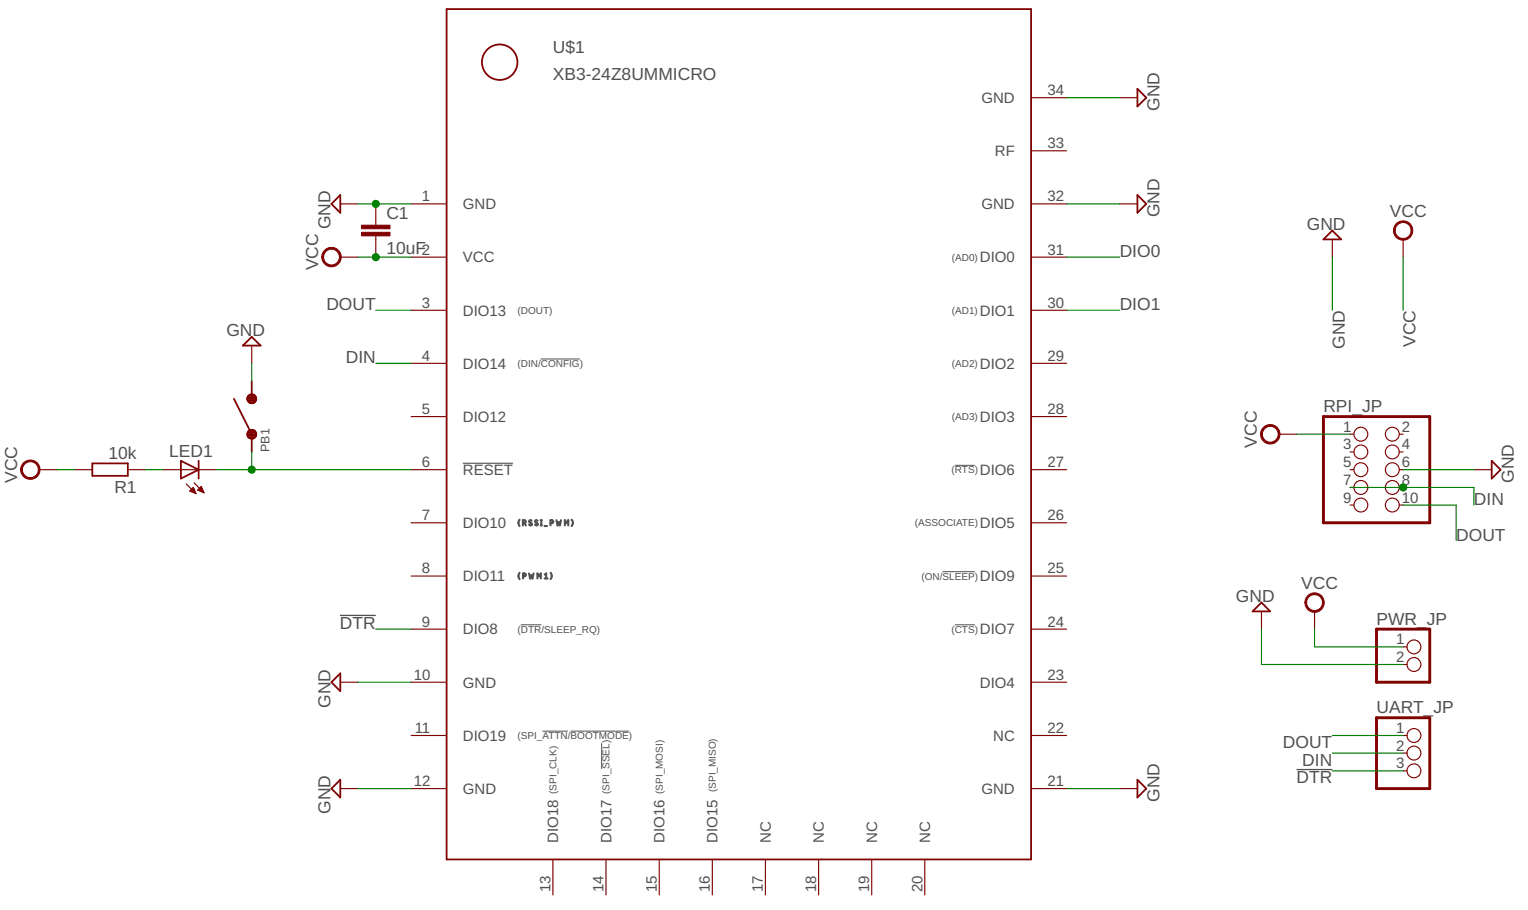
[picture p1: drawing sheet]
<svg xmlns="http://www.w3.org/2000/svg" width="200mm" height="119mm" viewBox="0 0 200 119" stroke-linecap="round" stroke-linejoin="round" font-family="sans-serif">
<path d="M71 47.1h5.1M123.7 75h4.2M125.3 61h2.6M68.3 81.9h2.7M71.2 95.9h3.3M74.9 95.9h7.6M78.9 97.5v3.3M125.3 81.9h2.6" fill="none" stroke="#505050" stroke-width=".13"/>
<g fill="none" stroke="#505050" stroke-width=".28">
<path d="M68.2 68.2a.65 .65 0 0 0 0 .8M68.2 75.1a.65 .65 0 0 0 0 .9M68.6 68.6l.4-.1v-.2l-.4-.1v.7M68.6 75.6h.3l.1-.3-.4-.1v.7M68.8 68.6l.2 .3M69.4 75.2l.2 .7 .1-.5 .2 .5 .1-.7M69.8 68.3h-.3l-.1 .1 .4 .3v.1l-.2 .1-.2-.1M70.5 75.9v-.7l.2 .4 .3-.4v.7M70.5 68.3h-.2l-.1 .1 .1 .1 .2 .1v.2l-.1 .1-.2-.1M70.9 68.2h.2M70.9 68.9h.2M71 68.2v.7"/>
<path d="M71.4 69h.4M71.5 75.4l.2-.2v.7M71.5 75.9h.3M72.2 68.6l.4-.1-.1-.2-.3-.1v.7M72.2 75.1a.65 .65 0 0 1 0 .9M73 68.2l.2 .7 .1-.4 .2 .4 .1-.7M74.1 68.9v-.7l.2 .4 .3-.4v.7M75 68.2a.59 .59 0 0 1 0 .8"/>
</g>
<path d="M60.7 60.8h6.6" fill="none" stroke="#505050" stroke-width=".15"/>
<path d="M44.6 80.7h4.7M170.1 100.9h4.7" fill="none" stroke="#505050" stroke-width=".17"/>
<g fill="none" stroke="#800000" stroke-width=".23">
<path d="M58.6 1.2h76.7v111.5h-76.7zM149.2 11.7l1.2 1.1-1.2 1.2zM43.5 26.7l1.1-1.1v2.3zM149.2 25.6l1.2 1.1-1.2 1.2zM173.6 31.4l1.2-1.2 1.2 1.2zM30.7 52.3l2.3 4.6v2.4M31.9 45.3l1.1-1.1 1.2 1.1zM32.5 56.9h1.1M32.5 52.3h1.1M32.5 52.1h1.1M32.5 57.2h1.1M32.5 56.8h1.1"/>
<path d="M32.5 52.5h1.1M32.6 51.9h.9M32.6 57.3h.9M32.6 56.5l.3-.1h.3l.3 .1M32.6 56.5a.58 .58 0 0 0 .1 .9 .58 .58 0 0 0 .9-.2M32.6 56.5h.9M32.6 52.7h.8M33 51.7h.1M33 50v2.3M33.5 56.5l.1 .2M33.6 56.7v.2M33.6 56.9v.3"/>
<path d="M12.1 60.8h4.7v1.6h-4.7zM23.7 60.4l2.4 1.2-2.4 1.2zM26.1 60.4v2.4M195.7 60.4l1.2 1.2-1.2 1.2zM44.6 88.3v2.3l-1.1-1.1zM164.3 80.2l1.2-1.2 1.2 1.2zM44.6 102.3v2.3l-1.1-1.2zM149.2 102.3l1.2 1.1-1.2 1.2z"/>
<circle cx="65.6" cy="8.2" r="2.33"/>
<circle cx="33" cy="52.3" r=".59"/>
</g>
<g fill="none" stroke="#800000" stroke-width=".15">
<path d="M135.3 19.8h4.6M135.3 12.8h4.6M146.9 12.8h2.3M44.6 26.7h2.4M44.6 33.7h2.4M49.3 26.7v2.8M49.3 30.9v2.8M53.9 26.7h4.7M53.9 33.7h4.7M135.3 26.7h4.6M135.3 33.7h4.6M146.9 26.7h2.3"/>
<path d="M174.8 31.4v2.3M184.1 31.4v2.3M33 45.3v2.4M53.9 40.7h4.7M53.9 47.7h4.7M53.9 54.6h4.7M135.3 40.7h4.6M135.3 47.7h4.6M135.3 54.6h4.6M167.8 56.9h2.3M177.1 56.9h.5M177.1 59.3h.5"/>
<path d="M183.6 56.9h.5M183.6 59.3h.5M5.2 61.6h2.3M9.8 61.6h2.3M16.8 61.6h2.3M21.4 61.6h7M24.4 63.5l1.3 1.2M24.9 64.4l.5-.5 .3 .8zM24.9 64.4h.7M25 64.3h.5M25.1 64.5h.5M25.1 64.2h.4"/>
<path d="M25.2 64.1h.2M25.3 64h.1M25.4 64.6h.2M25.5 63.3l1.3 1.3M25.6 64.7h.1M25.9 64.3l.9 .3M25.9 64.3l.5-.5 .4 .8M26 64.3h.6M26.1 64.2h.5M26.2 64.1h.3M26.2 64.4h.5M26.3 64h.2"/>
<path d="M26.4 63.8h.1M26.4 64.5h.3M26.7 64.6h.1M53.9 61.6h4.7M53.9 68.6h4.7M53.9 75.6h4.7M135.3 61.6h4.6M135.3 68.6h4.6M135.3 75.6h4.6M177.1 61.6h.5M177.1 63.9h.5M177.1 66.2h.5"/>
<path d="M183.6 61.6h.5M183.6 63.9h.5M183.6 66.2h.5M193.4 61.6h2.3M44.6 89.5h2.4M53.9 82.5h4.7M53.9 89.5h4.7M53.9 96.5h4.7M135.3 82.5h4.6M135.3 89.5h4.6M135.3 96.5h4.6M165.5 80.2v2.3"/>
<path d="M172.5 80.2v2.3M184.1 96.5h.5M184.1 84.8h.5M184.1 87.2h.5M184.1 98.8h.5M44.6 103.4h2.4M53.9 103.4h4.7M72.5 112.7v4.7M79.5 112.7v4.7M86.5 112.7v4.7M93.5 112.7v4.7M100.4 112.7v4.7"/>
<path d="M107.4 112.7v4.7M114.4 112.7v4.7M121.3 112.7v4.7M135.3 103.4h4.6M146.9 103.4h2.3M184.1 101.1h.5"/>
<circle cx="178.5" cy="56.9" r=".91"/>
<circle cx="178.5" cy="59.3" r=".91"/>
<circle cx="182.7" cy="59.3" r=".91"/>
<circle cx="182.7" cy="56.9" r=".91"/>
<circle cx="178.5" cy="61.6" r=".91"/>
<circle cx="178.5" cy="66.2" r=".91"/>
<circle cx="178.5" cy="63.9" r=".91"/>
<circle cx="182.7" cy="61.6" r=".91"/>
<circle cx="182.7" cy="66.2" r=".91"/>
<circle cx="182.7" cy="63.9" r=".91"/>
<circle cx="185.5" cy="96.5" r=".91"/>
<circle cx="185.5" cy="87.2" r=".91"/>
<circle cx="185.5" cy="84.8" r=".91"/>
<circle cx="185.5" cy="98.8" r=".91"/>
<circle cx="185.5" cy="101.1" r=".91"/>
</g>
<g fill="#800000" stroke="#800000" stroke-width=".13">
<path d="M183.2 29.3a1.28 1.28 0 0 1 2 .3 1.28 1.28 0 0 1-.8 1.8 1.28 1.28 0 0 1-1.6-1.2h.3a1.05 1.05 0 0 1 1.4-.9 1.05 1.05 0 0 1 .4 1.7 1.05 1.05 0 0 1-1.7-.2l-.1-.6h-.3l.1-.3z" fill-rule="evenodd"/>
<path d="M42.6 32.8a1.28 1.28 0 0 1 2 .3 1.28 1.28 0 0 1-.8 1.9 1.28 1.28 0 0 1-1.6-1.3h.2a1.04 1.04 0 0 1 1.5-1 1.04 1.04 0 0 1 .3 1.8 1.04 1.04 0 0 1-1.7-.5l-.1-.3h-.2l.2-.6z" fill-rule="evenodd"/>
<path d="M3.1 60.7a1.28 1.28 0 0 1 2 .3 1.28 1.28 0 0 1-.8 1.8 1.28 1.28 0 0 1-1.6-1.2h.2a1.05 1.05 0 0 1 1.5-1 1.05 1.05 0 0 1 .3 1.8 1.05 1.05 0 0 1-1.7-.5l-.1-.3h-.2v-.3z" fill-rule="evenodd"/>
<path d="M165.8 56.1a1.28 1.28 0 0 1 2 .2 1.28 1.28 0 0 1-.8 1.9 1.28 1.28 0 0 1-1.6-1.3h.2a1.04 1.04 0 0 1 1.5-.9 1.04 1.04 0 0 1 .2 1.7 1.04 1.04 0 0 1-1.6-.5l-.1-.3h-.2l.2-.6z" fill-rule="evenodd"/>
<path d="M171.6 78.1a1.27 1.27 0 0 1 2 .3 1.27 1.27 0 0 1-.8 1.8 1.27 1.27 0 0 1-1.6-1.2h.2a1.05 1.05 0 0 1 1.6-.8 1.05 1.05 0 0 1 .1 1.7 1.05 1.05 0 0 1-1.6-.6l-.1-.3h-.2l.2-.6z" fill-rule="evenodd"/>
</g>
<g fill="#800000" stroke="#800000" stroke-width=".13">
<path d="M47.4 30.5h3.8v.4h-3.8z"/>
<path d="M47.4 29.5h3.8v.5h-3.8z"/>
</g>
<path d="M173.6 54.6h14v14h-14zM180.6 82.5h7v7h-7zM180.6 94.1h7v9.3h-7z" fill="none" stroke="#800000" stroke-width=".38"/>
<g fill="none" stroke="#008000" stroke-width=".15">
<path d="M139.9 12.8h7M47 26.7h6.9M47 33.7h6.9M139.9 26.7h7M139.9 33.7h7M174.8 33.7v7M184.1 33.7v7M33 47.7v2.3M33 59.3v2.3M49.3 47.7h4.6M49.3 40.7h4.6M139.9 40.7h7"/>
<path d="M170.1 56.9h7M7.5 61.6h2.3M19.1 61.6h2.3M28.4 61.6h25.5M177.1 63.9h16.3v2.3M184.1 61.6h9.3M184.1 66.2h7v4.7M47 89.5h6.9M49.3 82.5h4.6M165.5 82.5v4.7h18.6M172.5 82.5v2.3h11.6M174.8 98.8h9.3"/>
<path d="M174.8 96.5h9.3M47 103.4h6.9M139.9 103.4h7M174.8 101.1h9.3"/>
</g>
<g fill="#008000" stroke="#008000" stroke-width=".13">
<circle cx="49.3" cy="26.7" r=".47"/>
<circle cx="49.3" cy="33.7" r=".47"/>
<circle cx="33" cy="61.6" r=".47"/>
<circle cx="184.1" cy="63.9" r=".47"/>
</g>
<g font-size="2.3" fill="#505050">
<text x="72.5" y="10.5">XB3-24Z8UMMICRO</text>
<text x="72.5" y="7">U$1</text>
<text x="152.1" y="14.5" transform="rotate(-90 152.1 14.5)">GND</text>
<text x="50.7" y="28.7">C1</text>
<text x="152.1" y="28.5" transform="rotate(-90 152.1 28.5)">GND</text>
<text x="182.4" y="28.5">VCC</text>
<text x="41.7" y="35.5" transform="rotate(-90 41.7 35.5)">VCC</text>
<text x="43.4" y="30.1" transform="rotate(-90 43.4 30.1)">GND</text>
<text x="50.7" y="33.4">10uF</text>
<text x="146.9" y="33.7">DIO0</text>
<text x="171.5" y="30.1">GND</text>
<text x="42.8" y="40.7">DOUT</text>
<text x="146.9" y="40.7">DIO1</text>
<text x="29.7" y="44.1">GND</text>
<text x="45.4" y="47.7">DIN</text>
<text x="176.4" y="45.8" transform="rotate(-90 176.4 45.8)">GND</text>
<text x="185.7" y="45.5" transform="rotate(-90 185.7 45.5)">VCC</text>
<text x="22.2" y="60">LED1</text>
<text x="164.9" y="58.7" transform="rotate(-90 164.9 58.7)">VCC</text>
<text x="173.6" y="54">RPI_JP</text>
<text x="2.2" y="63.3" transform="rotate(-90 2.2 63.3)">VCC</text>
<text x="14.2" y="60.2">10k</text>
<text x="15" y="64.6">R1</text>
<text x="198.6" y="63.3" transform="rotate(-90 198.6 63.3)">GND</text>
<text x="191.1" y="70.9">DOUT</text>
<text x="193.4" y="66.2">DIN</text>
<text x="170.7" y="77.3">VCC</text>
<text x="44.6" y="82.5">DTR</text>
<text x="162.2" y="78.9">GND</text>
<text x="180.6" y="81.9">PWR_JP</text>
<text x="43.4" y="92.8" transform="rotate(-90 43.4 92.8)">GND</text>
<text x="180.6" y="93.6">UART_JP</text>
<text x="168.3" y="98.1">DOUT</text>
<text x="170.9" y="100.4">DIN</text>
<text x="43.4" y="106.8" transform="rotate(-90 43.4 106.8)">GND</text>
<text x="152.1" y="105.2" transform="rotate(-90 152.1 105.2)">GND</text>
<text x="170.1" y="102.7">DTR</text>
</g>
<g font-size="2" fill="#505050">
<text x="128.8" y="13.5">GND</text>
<text x="137.4" y="12.5">34</text>
<text x="130.5" y="20.5">RF</text>
<text x="137.4" y="19.5">33</text>
<text x="55.4" y="26.4">1</text>
<text x="60.7" y="27.4">GND</text>
<text x="128.8" y="27.4">GND</text>
<text x="137.4" y="26.4">32</text>
<text x="55.4" y="33.4">2</text>
<text x="60.7" y="34.4">VCC</text>
<text x="128.6" y="34.4">DIO0</text>
<text x="137.4" y="33.4">31</text>
<text x="55.4" y="40.4">3</text>
<text x="60.7" y="41.4">DIO13</text>
<text x="128.6" y="41.4">DIO1</text>
<text x="137.4" y="40.4">30</text>
<text x="55.4" y="47.3">4</text>
<text x="137.4" y="47.3">29</text>
<text x="60.7" y="48.4">DIO14</text>
<text x="128.6" y="48.4">DIO2</text>
<text x="55.4" y="54.3">5</text>
<text x="60.7" y="55.3">DIO12</text>
<text x="128.6" y="55.3">DIO3</text>
<text x="137.4" y="54.3">28</text>
<text x="176.2" y="56.6">1</text>
<text x="176.2" y="59">3</text>
<text x="183.9" y="56.6">2</text>
<text x="183.9" y="59">4</text>
<text x="55.4" y="61.3">6</text>
<text x="60.7" y="62.3">RESET</text>
<text x="128.6" y="62.3">DIO6</text>
<text x="137.4" y="61.3">27</text>
<text x="176.2" y="61.3">5</text>
<text x="176.2" y="63.6">7</text>
<text x="176.2" y="65.9">9</text>
<text x="183.9" y="61.3">6</text>
<text x="183.9" y="63.6">8</text>
<text x="183.9" y="65.9">10</text>
<text x="55.4" y="68.2">7</text>
<text x="60.7" y="69.3">DIO10</text>
<text x="128.6" y="69.3">DIO5</text>
<text x="137.4" y="68.2">26</text>
<text x="55.4" y="75.2">8</text>
<text x="60.7" y="76.2">DIO11</text>
<text x="128.6" y="76.2">DIO9</text>
<text x="137.4" y="75.2">25</text>
<text x="55.4" y="82.2">9</text>
<text x="60.7" y="83.2">DIO8</text>
<text x="128.6" y="83.2">DIO7</text>
<text x="137.4" y="82.2">24</text>
<text x="54.3" y="89.2">10</text>
<text x="137.4" y="89.2">23</text>
<text x="183.2" y="84.5">1</text>
<text x="183.2" y="86.8">2</text>
<text x="60.7" y="90.2">GND</text>
<text x="128.6" y="90.2">DIO4</text>
<text x="54.4" y="96.1">11</text>
<text x="60.7" y="97.2">DIO19</text>
<text x="130.3" y="97.2">NC</text>
<text x="137.4" y="96.1">22</text>
<text x="183.2" y="96.1">1</text>
<text x="183.2" y="98.5">2</text>
<text x="183.2" y="100.8">3</text>
<text x="54.3" y="103.1">12</text>
<text x="60.7" y="104.1">GND</text>
<text x="128.8" y="104.1">GND</text>
<text x="137.4" y="103.1">21</text>
<text x="73.2" y="110.6" transform="rotate(-90 73.2 110.6)">DIO18</text>
<text x="80.2" y="110.6" transform="rotate(-90 80.2 110.6)">DIO17</text>
<text x="87.2" y="110.6" transform="rotate(-90 87.2 110.6)">DIO16</text>
<text x="94.2" y="110.6" transform="rotate(-90 94.2 110.6)">DIO15</text>
<text x="101.1" y="110.6" transform="rotate(-90 101.1 110.6)">NC</text>
<text x="108.1" y="110.6" transform="rotate(-90 108.1 110.6)">NC</text>
<text x="115.1" y="110.6" transform="rotate(-90 115.1 110.6)">NC</text>
<text x="122" y="110.6" transform="rotate(-90 122 110.6)">NC</text>
<text x="72.2" y="117" transform="rotate(-90 72.2 117)">13</text>
<text x="79.2" y="117" transform="rotate(-90 79.2 117)">14</text>
<text x="86.2" y="117" transform="rotate(-90 86.2 117)">15</text>
<text x="93.1" y="117" transform="rotate(-90 93.1 117)">16</text>
<text x="100.1" y="117" transform="rotate(-90 100.1 117)">17</text>
<text x="107.1" y="117" transform="rotate(-90 107.1 117)">18</text>
<text x="114" y="117" transform="rotate(-90 114 117)">19</text>
<text x="121" y="117" transform="rotate(-90 121 117)">20</text>
</g>
<text font-size="1.6" fill="#505050" x="35.4" y="59.3" transform="rotate(-90 35.4 59.3)">PB1</text>
<g font-size="1.3" fill="#505050">
<text x="124.9" y="34.2">(AD0)</text>
<text x="67.9" y="41.2">(DOUT)</text>
<text x="124.9" y="41.2">(AD1)</text>
<text x="67.9" y="48.1">(DIN/CONFIG)</text>
<text x="124.9" y="48.1">(AD2)</text>
<text x="124.9" y="55.1">(AD3)</text>
<text x="124.8" y="62.1">(RTS)</text>
<text x="120" y="69">(ASSOCIATE)</text>
<text x="120.9" y="76">(ON/SLEEP)</text>
<text x="67.9" y="83">(DTR/SLEEP_RQ)</text>
<text x="124.8" y="83">(CTS)</text>
<text x="67.9" y="96.9">(SPI_ATTN/BOOTMODE)</text>
<text x="73" y="104.1" transform="rotate(-90 73 104.1)">(SPI_CLK)</text>
<text x="80" y="104.1" transform="rotate(-90 80 104.1)">(SPI_SSEL)</text>
<text x="87" y="104.1" transform="rotate(-90 87 104.1)">(SPI_MOSI)</text>
<text x="93.9" y="103.9" transform="rotate(-90 93.9 103.9)">(SPI_MISO)</text>
</g>
</svg>
